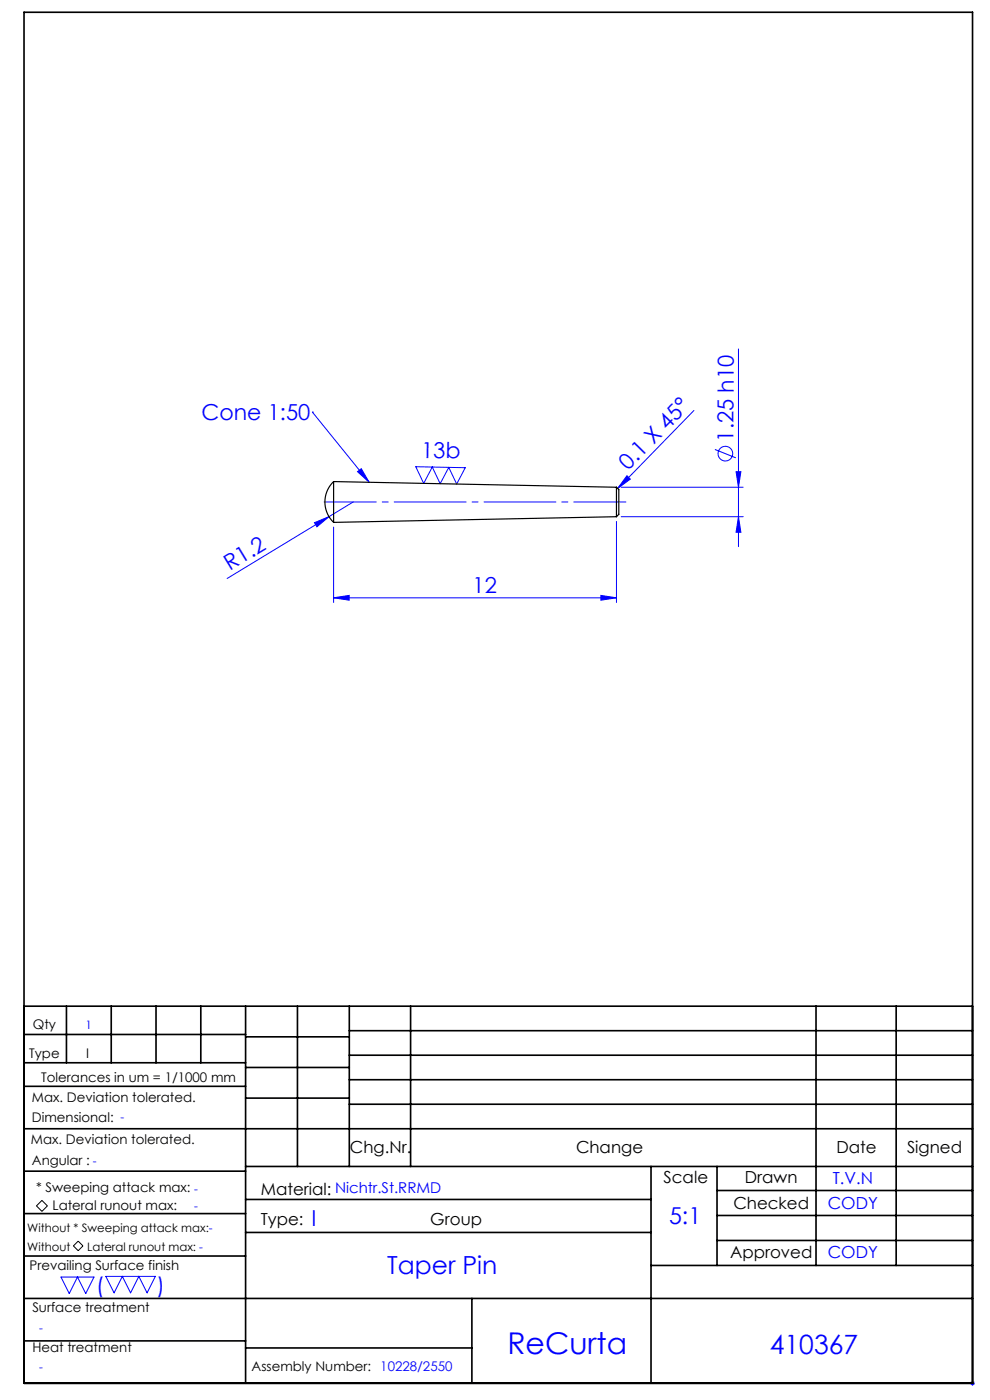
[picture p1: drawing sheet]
<svg xmlns="http://www.w3.org/2000/svg" width="210mm" height="297mm" viewBox="0 0 210 297" stroke-linecap="round" stroke-linejoin="round" font-family="sans-serif">
<g fill="none" stroke="#00f" stroke-width=".21">
<path d="M156.6 74v42M66.3 87.4h.1M66.3 87.4l12 14.9M88.2 99l10.5 .2-1.8 3.5-1.7-3.5-1.8 3.4-1.7-3.5-1.8 3.4zM147.2 87.1l-16.2 16.5M151.6 95.3l4.5 1.8M66.7 110.9l3.1-1.3-2.6 2.2zM70.8 111.8v16M74.9 106.5l-26.7 16.2M75.8 100.1l.8-.7 1.7 2.9zM130.8 110.6v17.2M131.8 103.4h25.8"/>
<path d="M131.8 109.6h25.8M133 100.9l.7 .7-2.7 2zM156.1 100.1h1.1l-.6 3.3zM156.6 109.6l.6 3.3h-1.1zM70.8 126.8l3.3-.5v1zM70.8 126.8h60M127.5 126.3l3.3 .5-3.3 .5zM12.9 270.9h7l-1.7 3.5-1.8-3.5-1.7 3.5zM22.5 270.8h10.5l-1.8 3.5-1.7-3.5-1.8 3.5-1.7-3.5-1.8 3.5zM205.8 293.5h1M205.9 293.1l.7 .7M206.3 293v1"/>
<path d="M206.6 293.1l-.7 .7"/>
<circle cx="153.9" cy="96.2" r="1.56"/>
</g>
<path d="M8.9 254.7l1.2 1.1-1.2 1.2-1.2-1.2zM15.6 264.3l1-1 1 1-1 1z" fill="none" stroke="#000" stroke-width=".21"/>
<path d="M68.8 106.5h64" fill="none" stroke="#00f" stroke-width=".21" stroke-dasharray="15.2 1.3 1.3 1.3" stroke-dashoffset="4.2"/>
<g fill="none" stroke="#000" stroke-width=".35">
<path d="M5.1 2.6h201.2v290.9h-201.2zM5.1 213.5h201.2M5.1 219.5h47M14.1 213.5v12M23.6 213.5v12M33.1 213.5v12M42.6 213.5v12M52.1 213.5v80M52.1 220h22M63.1 213.5v34M74.1 218.7h132.2M74.1 213.5v34"/>
<path d="M87.1 213.5v34M173.1 213.5v55M190.1 213.5v55M5.1 239.5h201.2M5.1 230.5h47M5.1 225.5h47M52.1 226.5h22M52.1 233h22M74.1 223.9h132.2M74.1 229.1h132.2M74.1 234.3h132.2M5.1 257.5h47"/>
<path d="M5.1 248.5h47M52.1 247.5h154.2M52.1 254.5h86M138.1 247.5v46M152.1 247.5v21M152.1 252.6h54.2M152.1 257.9h54.2M5.1 275.5h201.2M5.1 266.5h47M52.1 261.5h86M100.1 275.5v18M138.1 268.5h68.2"/>
<path d="M152.1 263.2h54.2M5.1 284.5h47M52.1 286h48"/>
</g>
<g fill="#00f">
<path d="M75.8 100.1l.8-.7 1.7 2.9z"/>
<path d="M66.7 110.9l3.1-1.3-2.6 2.2z"/>
<path d="M133 100.9l.7 .7-2.7 2z"/>
<path d="M70.8 126.8l3.3-.5v1zM127.5 126.3l3.3 .5-3.3 .5z"/>
<path d="M156.1 100.1h1.1l-.6 3.3zM156.6 109.6l.6 3.3h-1.1z"/>
</g>
<path d="M70.8 102.2a6 6 0 0 0 0 8.6M70.8 102.2v8.6M70.8 102.2l60 1.2M130.8 103.4v6.2M130.8 103.4l.5 .5v5.2l-.5 .5M130.8 109.6l-60 1.2" fill="none" stroke="#000" stroke-width=".25"/>
<text font-size="6.3" fill="#00f" x="107.6" y="287.3">ReCurta</text>
<text font-size="5.6" fill="#00f" x="163.3" y="287.2">410367</text>
<text font-size="5.3" fill="#00f" x="82.1" y="270.3">Taper Pin</text>
<text font-size="4.9" fill="#00f" x="141.9" y="259.7">5:1</text>
<g font-size="4.7" fill="#00f">
<text x="42.8" y="89.1">Cone 1:50</text>
<text x="155.6" y="93.7" transform="rotate(-90 155.6 93.7)">1.25 h10</text>
<text x="89.3" y="97.1" transform="rotate(1 89.3 97.1)">13b</text>
<text x="133.3" y="99.9" transform="rotate(-46 133.3 99.9)">0.1 X 45°</text>
<text x="48.8" y="121.2" transform="rotate(-31 48.8 121.2)">R1.2</text>
<text x="100.3" y="125.8">12</text>
<text x="66.1" y="260">I</text>
<text x="20.4" y="274.3">(</text>
<text x="33.3" y="274.3">)</text>
</g>
<g font-size="3.5">
<text x="74.2" y="244.7">Chg.Nr.</text>
<text x="122.2" y="244.7">Change</text>
<text x="177.4" y="244.7">Date</text>
<text x="192.4" y="244.7">Signed</text>
<text x="140.8" y="250.9">Scale</text>
<text x="158" y="250.9">Drawn</text>
<text x="55.3" y="253.5">Material: Nichtr.St.RRMD</text>
<text x="155.6" y="256.4">Checked</text>
<text x="55.3" y="259.8">Type:</text>
<text x="91.3" y="259.8">Group</text>
<text x="154.9" y="266.9">Approved</text>
</g>
<g font-size="3.5" fill="#00f">
<text x="176.6" y="251.1">T.V.N</text>
<text x="175.6" y="256.6">CODY</text>
<text x="175.6" y="267">CODY</text>
</g>
<g font-size="2.8">
<text x="7" y="218.4">Qty</text>
<text x="6.2" y="224.5">Type</text>
<text x="18.2" y="224.5">I</text>
<text x="6.8" y="233.7">Max. Deviation tolerated.</text>
<text x="8.8" y="229.4">Tolerances in um = 1/1000 mm</text>
<text x="6.8" y="238.1">Dimensional:</text>
<text x="6.6" y="242.8">Max. Deviation tolerated.</text>
<text x="6.8" y="247.1">Angular :</text>
<text x="7.6" y="252.9">* Sweeping attack max:</text>
<text x="11.2" y="256.7">Lateral runout max:</text>
<text x="6.3" y="269.5">Prevailing Surface finish</text>
<text x="6.9" y="278.3">Surface treatment</text>
<text x="6.9" y="286.7">Heat treatment</text>
<text x="53.4" y="290.9">Assembly Number: 10228/2550</text>
</g>
<g font-size="2.5" fill="#00f">
<text x="18.1" y="218.3">1</text>
<text x="25.5" y="237.9">-</text>
<text x="19.7" y="247.1">-</text>
<text x="41.2" y="253.1">-</text>
<text x="41.2" y="256.6">-</text>
<text x="8.3" y="282.6">-</text>
<text x="8.3" y="290.9">-</text>
</g>
<g font-size="2.5">
<text x="5.8" y="261.4">Without * Sweeping attack max:-</text>
<text x="5.8" y="265.4">Without</text>
<text x="18.5" y="265.3">Lateral runout max: -</text>
</g>
</svg>
